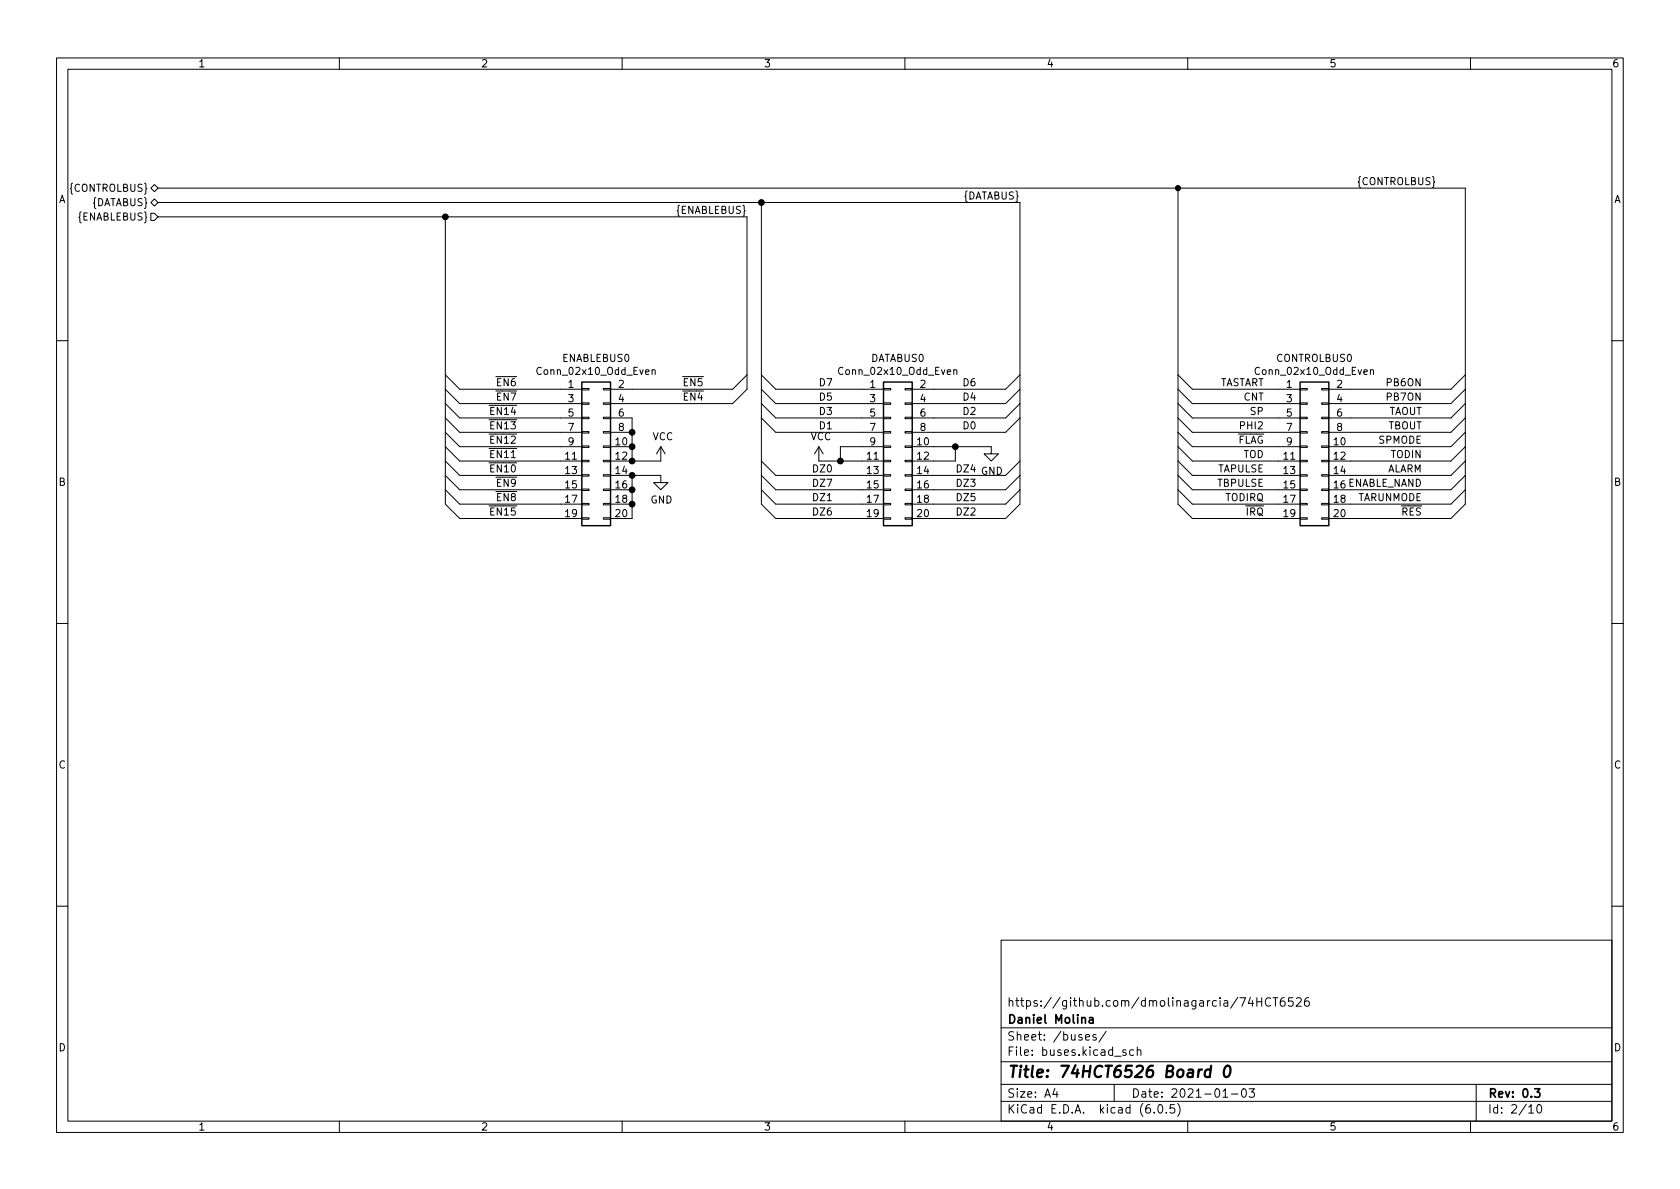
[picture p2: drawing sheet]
<svg xmlns="http://www.w3.org/2000/svg" width="297mm" height="210mm" viewBox="0 0 297 210" stroke-linecap="round" stroke-linejoin="round" font-family="sans-serif">
<g fill="none" stroke="#000" stroke-width=".18">
<path d="M10 10.2h277v190.1h-277zM12 12.2h273v186.1h-273zM60 10.2v2M110 10.2v2M160 10.2v2M210 10.2v2M260 10.2v2M26.7 33.3l.6-.7 .6 .7-.6 .6zM26.7 35.8l.6-.6 .6 .6-.6 .6zM26.7 37.7h.6l.6 .6-.6 .7h-.6zM27.9 35.8h152.4v53.3l-2.5 2.6h-16.5M27.9 33.3h231.2v55.8l-2.6 2.6h-21.6"/>
<path d="M27.9 38.3h104.2v30.5l-2.6 2.6h-21.6M78.7 38.3v50.8l2.6 2.6h21.6M134.6 35.8v53.3l2.6 2.6h19M208.3 33.3v55.8l2.5 2.6h19.1M10 60.2h2M78.7 66.3l2.6 2.5h21.6M78.7 76.4l2.6 2.6h21.6M78.7 79l2.6 2.5h21.6M78.7 68.8l2.6 2.6h21.6M78.7 71.4l2.6 2.5h21.6M78.7 73.9l2.6 2.5h21.6M102.9 78.9h1.2v.2h-1.2z"/>
<path d="M102.9 76.3h1.2v.3h-1.2zM102.9 73.8h1.2v.2h-1.2zM102.9 71.2h1.2v.3h-1.2zM102.9 68.7h1.2v.3h-1.2zM106.7 78.9h1.2v.2h-1.2zM106.7 76.3h1.2v.3h-1.2zM106.7 73.8h1.2v.2h-1.2zM106.7 71.2h1.2v.3h-1.2zM106.7 68.7h1.2v.3h-1.2zM107.9 79h3.9M107.9 73.9h3.9v7.6M107.9 76.4h3.9"/>
<path d="M115.3 65.5l.2-.1h.3v.8M115.3 65.4v.8M116.8 79l-.7 1.3M116.8 79v2.5h-8.9M116.8 79l.8 1.3M132.1 66.3l-2.6 2.5h-21.6M134.6 66.3l2.6 2.5h19M134.6 68.8l2.6 2.6h19M134.6 71.4l2.6 2.5h19M134.6 73.9l2.6 2.5h19M144.8 79l-.8 1.3M144.8 79v2.5h11.4"/>
<path d="M144.8 79l.7 1.3M156.2 78.9h1.3v.2h-1.3zM156.2 76.3h1.3v.3h-1.3zM156.2 73.8h1.3v.2h-1.3zM156.2 71.2h1.3v.3h-1.3zM156.2 68.7h1.3v.3h-1.3zM156.2 79h-7.6v2.5M160 78.9h1.3v.2h-1.3zM160 76.3h1.3v.3h-1.3zM160 73.8h1.3v.2h-1.3zM160 71.2h1.3v.3h-1.3zM160 68.7h1.3v.3h-1.3z"/>
<path d="M161.3 79h14v1.3h1.2l-1.2 1.2-1.3-1.2h1.3M168.6 65.5l.2-.1h.3l.1 .8M168.6 65.4v.8M168.9 79v2.5h-7.6M180.3 66.3l-2.5 2.5h-16.5M180.3 68.8l-2.5 2.6h-16.5M180.3 71.4l-2.5 2.5h-16.5M180.3 73.9l-2.5 2.5h-16.5M208.3 66.3l2.5 2.5h19.1M208.3 76.4l2.5 2.6h19.1M208.3 79l2.5 2.5h19.1M208.3 68.8l2.5 2.6h19.1"/>
<path d="M208.3 71.4l2.5 2.5h19.1M208.3 73.9l2.5 2.5h19.1M229.9 78.9h1.2v.2h-1.2zM229.9 76.3h1.2v.3h-1.2zM229.9 73.8h1.2v.2h-1.2zM229.9 71.2h1.2v.3h-1.2zM229.9 68.7h1.2v.3h-1.2zM233.7 78.9h1.2v.2h-1.2zM233.7 76.3h1.2v.3h-1.2zM233.7 73.8h1.2v.2h-1.2zM233.7 71.2h1.2v.3h-1.2zM233.7 68.7h1.2v.3h-1.2z"/>
<path d="M242.3 65.5l.2-.1h.3v.8M242.3 65.4v.8M259.1 66.3l-2.6 2.5h-21.6M259.1 76.4l-2.6 2.6h-21.6M259.1 79l-2.6 2.5h-21.6M259.1 68.8l-2.6 2.6h-21.6M259.1 71.4l-2.6 2.5h-21.6M259.1 73.9l-2.6 2.5h-21.6M285 60.2h2M78.7 81.5l2.6 2.6h21.6M78.7 84.1l2.6 2.5h21.6M78.7 86.6l2.6 2.5h21.6"/>
<path d="M102.9 91.6h1.2v.2h-1.2zM102.9 89h1.2v.3h-1.2zM102.9 86.5h1.2v.2h-1.2zM102.9 83.9h1.2v.3h-1.2zM102.9 81.4h1.2v.3h-1.2zM106.7 91.6h1.2v.2h-1.2zM106.7 89h1.2v.3h-1.2zM106.7 86.5h1.2v.2h-1.2zM106.7 83.9h1.2v.3h-1.2zM106.7 81.4h1.2v.3h-1.2zM107.9 84.1h8.9v1.2h1.3l-1.3 1.3-1.2-1.3h1.2M107.9 86.6h3.9"/>
<path d="M107.9 89.1h3.9M111.8 84.1v7.6h-3.9M134.6 81.5l2.6 2.6h19M134.6 84.1l2.6 2.5h19M134.6 86.6l2.6 2.5h19M156.2 91.6h1.3v.2h-1.3zM156.2 89h1.3v.3h-1.3zM156.2 86.5h1.3v.2h-1.3zM156.2 83.9h1.3v.3h-1.3zM156.2 81.4h1.3v.3h-1.3zM160 91.6h1.3v.2h-1.3zM160 89h1.3v.3h-1.3z"/>
<path d="M160 86.5h1.3v.2h-1.3zM160 83.9h1.3v.3h-1.3zM160 81.4h1.3v.3h-1.3zM180.3 81.5l-2.5 2.6h-16.5M180.3 84.1l-2.5 2.5h-16.5M180.3 86.6l-2.5 2.5h-16.5M208.3 81.5l2.5 2.6h19.1M208.3 84.1l2.5 2.5h19.1M208.3 86.6l2.5 2.5h19.1M229.9 91.6h1.2v.2h-1.2zM229.9 89h1.2v.3h-1.2zM229.9 86.5h1.2v.2h-1.2z"/>
<path d="M229.9 83.9h1.2v.3h-1.2zM229.9 81.4h1.2v.3h-1.2zM233.7 91.6h1.2v.2h-1.2zM233.7 89h1.2v.3h-1.2zM233.7 86.5h1.2v.2h-1.2zM233.7 83.9h1.2v.3h-1.2zM233.7 81.4h1.2v.3h-1.2zM259.1 81.5l-2.6 2.6h-21.6M259.1 84.1l-2.6 2.5h-21.6M259.1 86.6l-2.6 2.5h-21.6M10 110.2h2M285 110.2h2"/>
<path d="M10 160.2h2M177 166.3h108v32h-108zM221.1 176.4l-.4 1h.9M221.4 176.9v1M222.2 176.4v1.5M222.2 177.1h.9M223.1 176.4v1.5M224.6 176.6a.6 .6 0 0 0-.7 0 .6 .6 0 0 0-.2 .7 .56 .56 0 0 0 .3 .6 .56 .56 0 0 0 .6-.1M225.1 176.4h.8M225.5 176.4v1.5M227.1 176.4a.59 .59 0 0 0-.7 .7v.5l.1 .3h.4l.2-.1 .1-.5-.1-.2-.5-.1-.2 .3M228.6 176.4h-.7l-.1 .7 .2-.1 .5 .1 .1 .2v.5l-.2 .1-.6-.1"/>
<path d="M229.2 176.6l.6-.2 .2 .2 .1 .3-1 1h1M231.4 176.4a.59 .59 0 0 0-.8 .7v.5l.2 .3h.4l.2-.1 .1-.5-.1-.2-.5-.1-.3 .3M285 160.2h2M60 198.3v2M110 198.3v2M160 198.3v2M177 194.8h108M177 191.8h108M177 187.8h108M177 181.8h108M186.5 192.5l-.4 1h1M186.9 193v1"/>
<path d="M191.9 183.4l.7-.1v-.3l-.5-.1-.2 .2 .1 .8h.6M193.8 183l-.4-.1-.2 .2 .1 .3 .5 .1v.4h-.6M195.6 182.4l-1.3 1.9M197 191.8v3M199.1 185.7l-.4-.1-.2 .2 .1 .3 .5 .1v.4h-.6M200.4 185.7l-.4-.1-.3 .3v.4l.2 .3h.5M201.1 185.8l.2-.2 .3 .1 .1 .9M201.1 185.1v1.5M204.1 196.7v.1M204.9 195.4l.2-.1a.81 .81 0 0 1 .6 .7 .81 .81 0 0 1-.3 .8h-.2a.81 .81 0 0 1-.6-.6 .81 .81 0 0 1 .3-.8zM206.2 196.7v.1M207.6 195.3h-.7v.7l.2-.1 .5 .1 .1 .2-.1 .5-.2 .1-.5-.1"/>
<path d="M208.2 195.1a1.72 1.72 0 0 1 0 2.3M210 198.3v2M216.2 194h.9M217.7 193.5h1.2M219.7 192.6l.2-.1a.81 .81 0 0 1 .5 .7 .81 .81 0 0 1-.3 .8h-.1a.81 .81 0 0 1-.6-.6 .81 .81 0 0 1 .3-.8zM220.9 192.5h.9l-.5 .6 .4 .1v.7l-.2 .1h-.4l-.2-.1M260 198.3v2M261 191.8v6.5M270.3 195.8l.4-.5v1.5M270.3 196.8h.9M271.9 195.4l.2-.1a.81 .81 0 0 1 .6 .7 .81 .81 0 0 1-.3 .8h-.2a.81 .81 0 0 1-.6-.6 .81 .81 0 0 1 .3-.8z"/>
</g>
<path d="M192.6 180h.6l.1 .9M193.3 180.3l-.5 .1a.29 .29 0 0 0-.3 .2 .29 .29 0 0 0 .3 .3h.5M271.3 192.5h1l-.5 .6 .4 .1v.7l-.2 .1h-.4l-.3-.1" fill="none" stroke="#000" stroke-width=".3"/>
<path d="M214 189.2a.66 .66 0 0 0-.9 .3l-.1 .6 .1 .3 .2 .1 .6-.1M214.1 188.5l-.2 2M216.7 188.7a.46 .46 0 0 1 .5-.2 .46 .46 0 0 1 .3 .3 1.15 1.15 0 0 1-.7 1.7l-.2-.1a1.54 1.54 0 0 1 .1-1.7z" fill="none" stroke="#000" stroke-width=".4"/>
<path d="M102.9 67.6h5v25.4h-5zM156.2 67.6h5.1v25.4h-5.1zM229.9 67.6h5v25.4h-5z" fill="none" stroke="#000" stroke-width=".25"/>
<g fill="#000" stroke="#000" stroke-width=".18">
<circle cx="78.7" cy="38.3" r=".51"/>
<circle cx="134.6" cy="35.8" r=".51"/>
<circle cx="208.3" cy="33.3" r=".46"/>
<circle cx="111.8" cy="79" r=".51"/>
<circle cx="111.8" cy="76.4" r=".51"/>
<circle cx="168.9" cy="79" r=".51"/>
<circle cx="111.8" cy="81.5" r=".51"/>
<circle cx="111.8" cy="86.6" r=".51"/>
<circle cx="111.8" cy="84.1" r=".51"/>
<circle cx="111.8" cy="89.1" r=".51"/>
<circle cx="148.6" cy="81.5" r=".51"/>
</g>
<text font-size="2.8" x="178" y="190.6">Title: 74HCT6526 Board 0</text>
<g font-size="2.1">
<text x="178" y="178">https://github.com/dmolinagarcia/74HCT6526</text>
<text x="178" y="184">Sheet: /buses/</text>
<text x="178" y="181">Daniel Molina</text>
<text x="178" y="186.7">File: buses.kicad_sch</text>
<text x="178" y="196.9">KiCad E.D.A. kicad (6.0.5)</text>
<text x="178" y="194.1">Size: A4</text>
<text x="200" y="194.1">Date: 2021-01-03</text>
<text x="263" y="194.1">Rev: 0.3</text>
<text x="263" y="196.9">Id: 2/10</text>
</g>
<g font-size="1.8">
<text x="35" y="11.9">1</text>
<text x="85" y="11.9">2</text>
<text x="135" y="11.9">3</text>
<text x="185" y="11.9">4</text>
<text x="235" y="11.9">5</text>
<text x="285" y="11.9">6</text>
<text x="10.3" y="35.9">A</text>
<text x="12.4" y="33.9">{CONTROLBUS}</text>
<text x="170.3" y="35.3">{DATABUS}</text>
<text x="240.1" y="32.7">{CONTROLBUS}</text>
<text x="285.3" y="35.9">A</text>
<text x="13.9" y="39">{ENABLEBUS}</text>
<text x="16.3" y="36.4">{DATABUS}</text>
<text x="119.7" y="37.8">{ENABLEBUS}</text>
<text x="99.4" y="64">ENABLEBUS0</text>
<text x="153.9" y="64">DATABUS0</text>
<text x="225.7" y="64">CONTROLBUS0</text>
<text x="86.6" y="70.8">~{EN7}</text>
<text x="86.6" y="68.3">~{EN6}</text>
<text x="95.3" y="66.3">Conn_02x10_Odd_Even</text>
<text x="100.5" y="68.6">1</text>
<text x="100.5" y="71.1">3</text>
<text x="109.4" y="68.6">2</text>
<text x="109.4" y="71.1">4</text>
<text x="119.6" y="68.3">~{EN5}</text>
<text x="119.6" y="70.8">~{EN4}</text>
<text x="145.1" y="68.3">D7</text>
<text x="145.1" y="70.8">D5</text>
<text x="148.7" y="66.3">Conn_02x10_Odd_Even</text>
<text x="153.8" y="68.6">1</text>
<text x="153.8" y="71.1">3</text>
<text x="162.7" y="68.6">2</text>
<text x="162.7" y="71.1">4</text>
<text x="170.5" y="68.3">D6</text>
<text x="170.5" y="70.8">D4</text>
<text x="215.3" y="68.3">TASTART</text>
<text x="219.9" y="70.8">CNT</text>
<text x="222.3" y="66.3">Conn_02x10_Odd_Even</text>
<text x="227.5" y="68.6">1</text>
<text x="227.5" y="71.1">3</text>
<text x="236.4" y="68.6">2</text>
<text x="236.4" y="71.1">4</text>
<text x="245.4" y="70.8">PB7ON</text>
<text x="245.4" y="68.3">PB6ON</text>
<text x="85.6" y="75.9">~{EN13}</text>
<text x="85.6" y="73.4">~{EN14}</text>
<text x="100.5" y="73.7">5</text>
<text x="100.5" y="76.2">7</text>
<text x="109.4" y="73.7">6</text>
<text x="109.4" y="76.2">8</text>
<text x="115.3" y="77.8">VCC</text>
<text x="143.3" y="77.8">VCC</text>
<text x="145.1" y="73.4">D3</text>
<text x="145.1" y="75.9">D1</text>
<text x="153.8" y="73.7">5</text>
<text x="153.8" y="76.2">7</text>
<text x="162.7" y="73.7">6</text>
<text x="162.7" y="76.2">8</text>
<text x="170.5" y="75.9">D0</text>
<text x="170.5" y="73.4">D2</text>
<text x="219.6" y="75.9">PHI2</text>
<text x="221.2" y="73.4">SP</text>
<text x="227.5" y="73.7">5</text>
<text x="227.5" y="76.2">7</text>
<text x="236.4" y="73.7">6</text>
<text x="236.4" y="76.2">8</text>
<text x="245.4" y="73.4">TAOUT</text>
<text x="245.4" y="75.9">TBOUT</text>
<text x="85.6" y="83.5">~{EN10}</text>
<text x="85.6" y="78.4">~{EN12}</text>
<text x="85.6" y="81">~{EN11}</text>
<text x="100" y="81.3">11</text>
<text x="100" y="83.8">13</text>
<text x="100.5" y="78.7">9</text>
<text x="108.9" y="78.7">10</text>
<text x="108.9" y="81.3">12</text>
<text x="108.9" y="83.8">14</text>
<text x="144" y="83.5">DZ0</text>
<text x="153.3" y="81.3">11</text>
<text x="153.3" y="83.8">13</text>
<text x="153.8" y="78.7">9</text>
<text x="162.2" y="78.7">10</text>
<text x="162.2" y="81.3">12</text>
<text x="162.2" y="83.8">14</text>
<text x="169.4" y="83.5">DZ4 GND</text>
<text x="215.3" y="83.5">TAPULSE</text>
<text x="217.3" y="78.4">~{FLAG}</text>
<text x="219.8" y="81">TOD</text>
<text x="227" y="81.3">11</text>
<text x="227" y="83.8">13</text>
<text x="227.5" y="78.7">9</text>
<text x="235.9" y="78.7">10</text>
<text x="235.9" y="81.3">12</text>
<text x="235.9" y="83.8">14</text>
<text x="243.8" y="78.4">SPMODE</text>
<text x="245.1" y="83.5">ALARM</text>
<text x="246" y="81">TODIN</text>
<text x="10.3" y="85.9">B</text>
<text x="86.6" y="88.6">~{EN8}</text>
<text x="86.6" y="86.1">~{EN9}</text>
<text x="100" y="86.4">15</text>
<text x="100" y="88.9">17</text>
<text x="108.9" y="86.4">16</text>
<text x="108.9" y="88.9">18</text>
<text x="115" y="89">GND</text>
<text x="144" y="86.1">DZ7</text>
<text x="144" y="88.6">DZ1</text>
<text x="153.3" y="86.4">15</text>
<text x="153.3" y="88.9">17</text>
<text x="162.2" y="86.4">16</text>
<text x="162.2" y="88.9">18</text>
<text x="169.4" y="88.6">DZ5</text>
<text x="169.4" y="86.1">DZ3</text>
<text x="215.3" y="86.1">TBPULSE</text>
<text x="216.6" y="88.6">TODIRQ</text>
<text x="227" y="86.4">15</text>
<text x="227" y="88.9">17</text>
<text x="235.9" y="86.4">16ENABLE_NAND</text>
<text x="235.9" y="88.9">18</text>
<text x="240" y="88.6">TARUNMODE</text>
<text x="285.3" y="85.9">B</text>
<text x="85.6" y="91.1">~{EN15}</text>
<text x="100" y="91.4">19</text>
<text x="108.9" y="91.4">20</text>
<text x="144" y="91.1">DZ6</text>
<text x="153.3" y="91.4">19</text>
<text x="162.2" y="91.4">20</text>
<text x="169.4" y="91.1">DZ2</text>
<text x="219" y="91.1">~{IRQ}</text>
<text x="227" y="91.4">19</text>
<text x="235.9" y="91.4">20</text>
<text x="246.4" y="91.1">~{RES}</text>
<text x="10.3" y="135.9">C</text>
<text x="285.3" y="135.9">C</text>
<text x="10.3" y="185.9">D</text>
<text x="285.3" y="185.9">D</text>
<text x="35" y="199.9">1</text>
<text x="85" y="199.9">2</text>
<text x="135" y="199.9">3</text>
<text x="185" y="199.9">4</text>
<text x="235" y="199.9">5</text>
<text x="285" y="199.9">6</text>
</g>
</svg>
